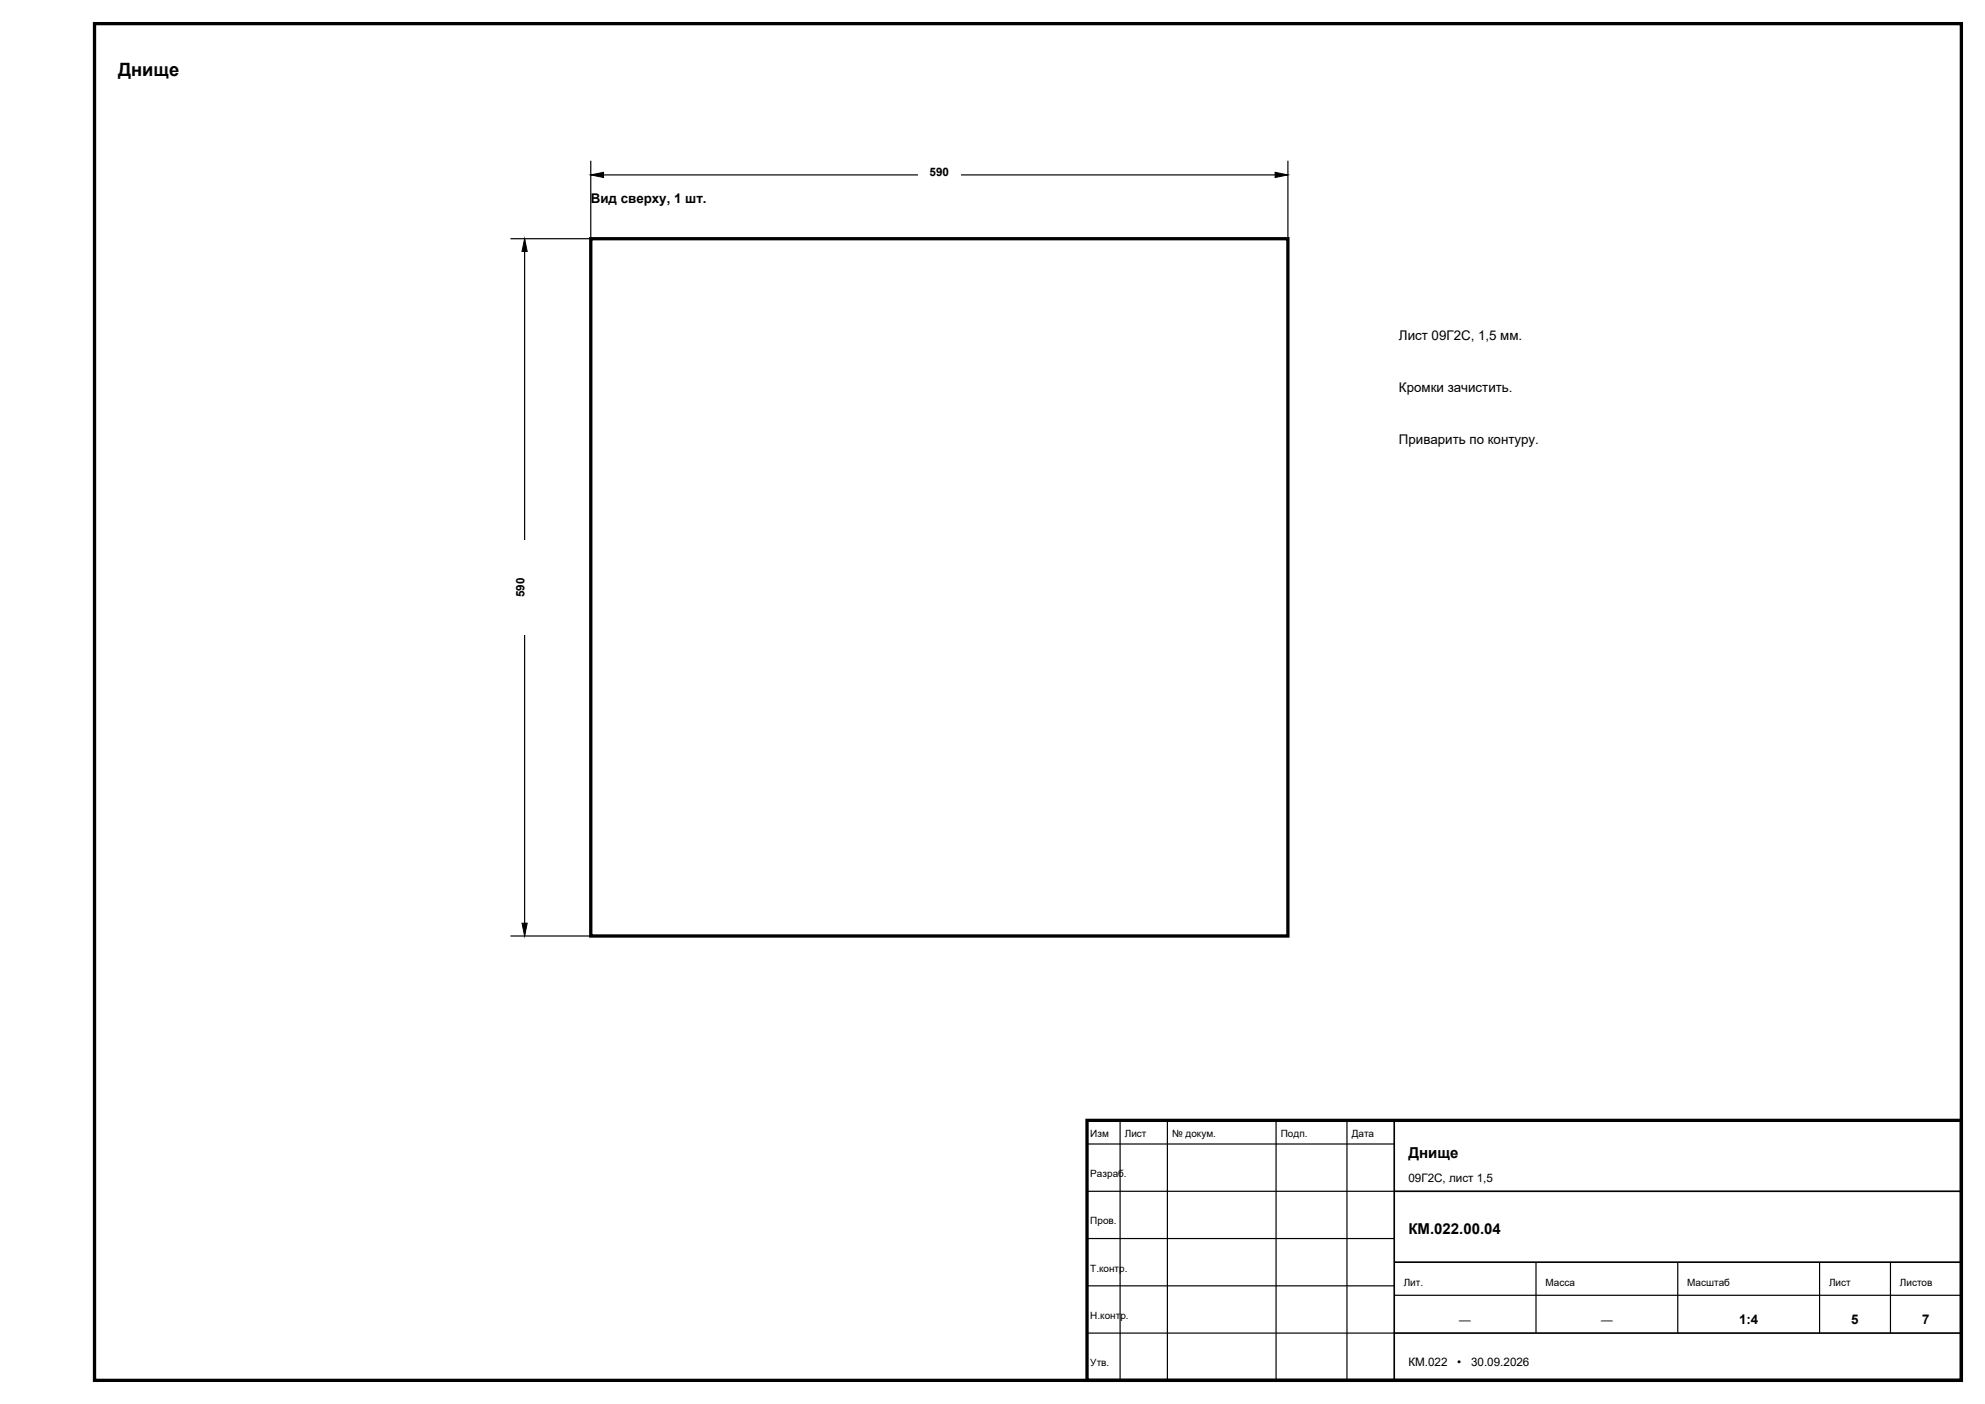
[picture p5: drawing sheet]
<svg xmlns="http://www.w3.org/2000/svg" width="420mm" height="297mm" viewBox="0 0 420 297" stroke-linecap="round" stroke-linejoin="round" font-family="sans-serif">
<path d="M20 5h395v287h-395zM125 50.5h147.5v147.5h-147.5zM230 237h185v55h-185z" fill="none" stroke="#000" stroke-width=".7" stroke-linecap="butt"/>
<path d="M295 237v55M295 252h120M295 267h120M295 282h120" fill="none" stroke="#000" stroke-width=".35"/>
<g fill="none" stroke="#000" stroke-width=".25">
<path d="M125 34v16.5M125 37h147.5M272.5 34v16.5M237 237v55M247 237v55M270 237v55M285 237v55M230 252h65M230 242h65M230 272h65M230 262h65M295 274h120"/>
<path d="M325 267v15M355 267v15M385 267v15M400 267v15M230 282h65"/>
</g>
<path d="M125 37l2.7-.5v1.1zM269.8 36.5l2.7 .5-2.7 .6z" fill="#000" stroke="#000" stroke-width=".21"/>
<path d="M194.2 34.8h9v3.6h-9z" fill-rule="evenodd" fill="#fff"/>
<path d="M108 50.5h17M111 50.5v147.5M108 198h17" fill="none" stroke="#000" stroke-width=".25"/>
<path d="M111 50.5l.5 2.7h-1.1zM110.4 195.3h1.1l-.5 2.7z" fill="#000" stroke="#000" stroke-width=".21"/>
<path d="M108.6 114.3h3.8v20h-3.8z" fill-rule="evenodd" fill="#fff"/>
<text font-size="3.9" x="25" y="16">Днище</text>
<g font-size="3.2">
<text x="298" y="245">Днище</text>
<text x="298" y="261">КМ.022.00.04</text>
</g>
<g font-size="2.8">
<text x="125" y="43">Вид сверху, 1 шт.</text>
<text x="296" y="72">Лист 09Г2С, 1,5 мм.</text>
<text x="296" y="83">Кромки зачистить.</text>
<text x="296" y="94">Приварить по контуру.</text>
<text x="368" y="280">1:4</text>
<text x="391.7" y="280">5</text>
<text x="406.7" y="280">7</text>
</g>
<g font-size="2.5">
<text x="196.7" y="37.2">590</text>
<text x="111" y="126.3" transform="rotate(-90 111 126.3)">590</text>
<text x="298" y="250">09Г2С, лист 1,5</text>
<text x="308.8" y="280">—</text>
<text x="338.8" y="280">—</text>
<text x="298" y="289">КМ.022</text>
<text x="308.3" y="289">•</text>
<text x="311.3" y="289">30.09.2026</text>
</g>
<g font-size="2.1">
<text x="230.7" y="240.5">Изм</text>
<text x="238" y="240.5">Лист</text>
<text x="248" y="240.5">№ докум.</text>
<text x="271" y="240.5">Подп.</text>
<text x="286" y="240.5">Дата</text>
<text x="230.7" y="249">Разраб.</text>
<text x="230.7" y="259">Пров.</text>
<text x="230.7" y="269">Т.контр.</text>
<text x="297" y="272">Лит.</text>
<text x="327" y="272">Масса</text>
<text x="357" y="272">Масштаб</text>
<text x="387" y="272">Лист</text>
<text x="402" y="272">Листов</text>
<text x="230.7" y="279">Н.контр.</text>
<text x="230.7" y="289">Утв.</text>
</g>
</svg>
